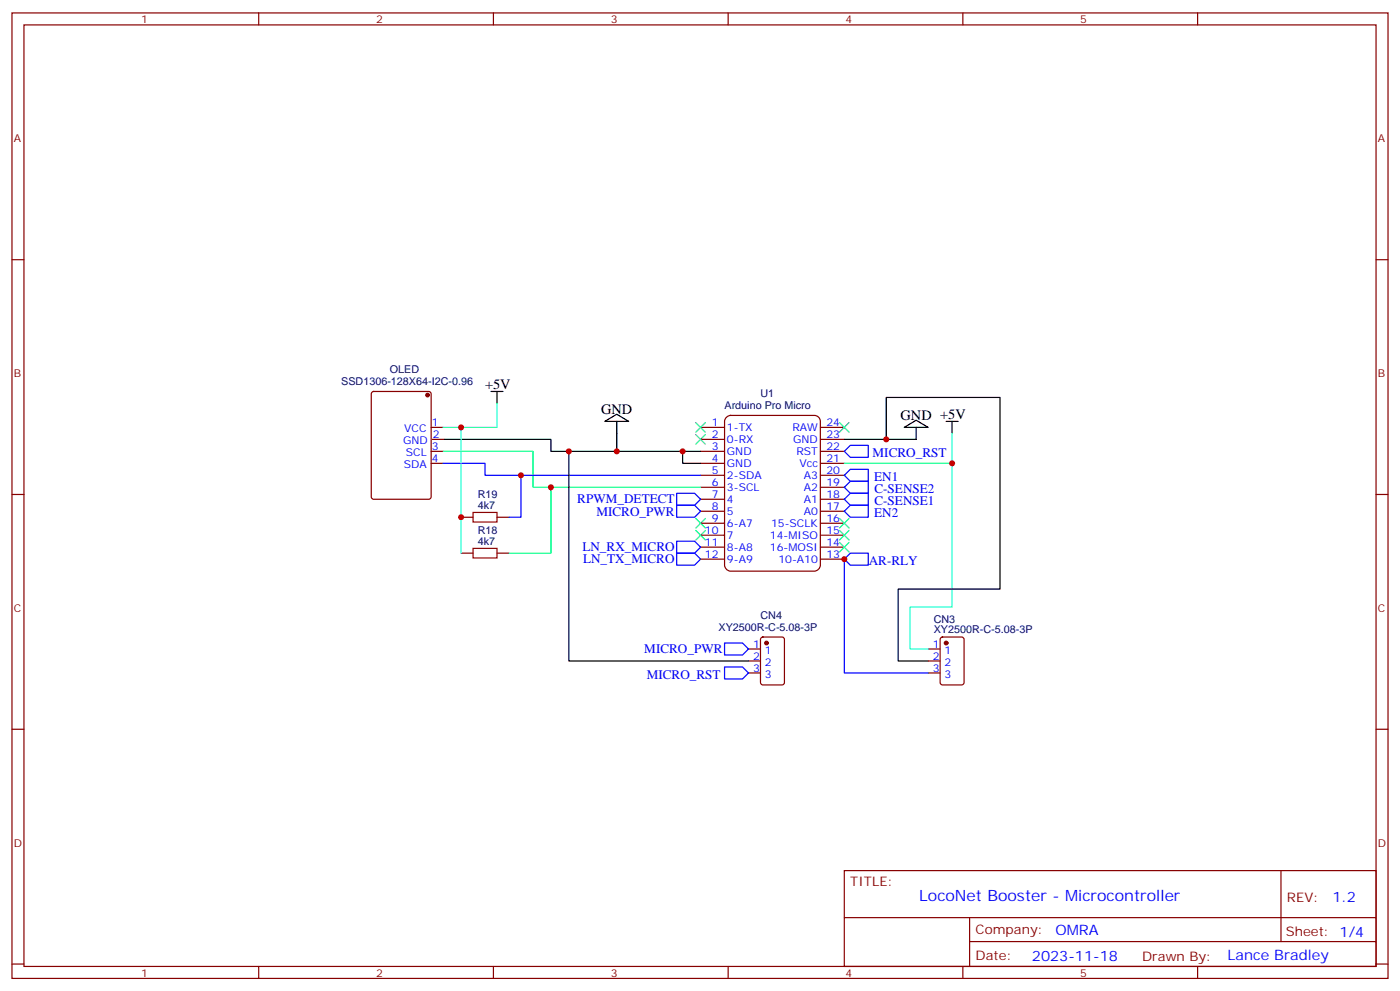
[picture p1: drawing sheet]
<svg xmlns="http://www.w3.org/2000/svg" width="412mm" height="292mm" viewBox="0 0 412 292" stroke-linecap="round" stroke-linejoin="round" font-family="sans-serif">
<g fill="none" stroke="#870000" stroke-width=".35">
<path d="M3.5 3.8h405.4v284.3h-405.4zM7.1 7.3h398.2v277.3h-398.2zM76.2 3.8v3.5M145.3 3.8v3.5M214.5 3.8v3.5M283.6 3.8v3.5M352.8 3.8v3.5M3.5 76.5h3.6M405.3 76.5h3.6M109.6 115.5l.5-.2h16.2l.6 .4 .1 30.6-.5 .7h-16.4l-.7-.4v-30.6zM127 125.9h3.5M127 132.9h3.5"/>
<path d="M127 136.5h3.5M127.4 129.4h3.5M206.4 125.9h7M206.4 129.4h7M206.4 132.9h7M206.4 136.5h7M206.4 140h7M214 122.9l1.2-.6h24.7a1.76 1.76 0 0 1 1.8 1.8v42.3a1.89 1.89 0 0 1-1.8 1.8h-24.7a1.89 1.89 0 0 1-1.8-1.8v-42.3zM241.7 125.9h7M241.7 129.4h7M241.7 132.9h7M241.7 136.5h7"/>
<path d="M241.7 140h7M3.5 145.6h3.6M135.8 152.3h3.5M146.4 152.3h3.5M206.4 143.5h7M206.4 147h7M206.4 150.6h7M206.4 154.1h7M206.4 157.6h7M241.7 143.5h7M241.7 147h7M241.7 150.6h7"/>
<path d="M241.7 154.1h7M241.7 157.6h7M405.3 145.6h3.6M135.8 162.9h3.5M146.4 162.9h3.5M206.4 161.1h7M206.4 164.7h7M241.7 161.1h7M241.7 164.7h7M220.5 191.1h3.5M220.5 194.7h3.5M220.5 198.2h3.5"/>
<path d="M224.2 187.8l.5-.2h5.7l.6 .4 .1 13-.5 .7h-5.9l-.6-.4-.1-13zM273.4 191.1h3.5M273.4 194.7h3.5M273.4 198.2h3.5M277.2 187.8l.4-.2h5.7l.6 .4 .1 13-.5 .7h-5.9l-.6-.4-.1-13zM3.5 214.8h3.6M405.3 214.8h3.6M248.7 256.4h156.6v28.2h-156.6zM377.3 256.4v20.9M248.7 270.2h156.5M285.6 277.3h119.6M285.6 270.2v14.2"/>
<path d="M3.5 283.9h3.6M76.2 284.6v3.5M145.3 284.6v3.5M214.5 284.6v3.5M283.6 284.6v3.5M352.8 284.6v3.5M405.3 283.9h3.6"/>
</g>
<g fill="#870000" stroke="#870000" stroke-width=".35">
<circle cx="125.9" cy="116.3" r=".53"/>
<circle cx="278.7" cy="189.4" r=".53"/>
<circle cx="225.8" cy="189.4" r=".53"/>
</g>
<g fill="none" stroke="#00f" stroke-width=".35">
<path d="M130.5 136.5h12.4v3.5h63.5M153.5 140v12.3h-3.6M250.5 138.2h5.3v3.5h-5.3l-1.8-1.7zM250.5 131.2h5.3v3.5h-5.3l-1.8-1.8zM199.3 159.4h5.3l1.8 1.7-1.8 1.8h-5.3zM199.3 145.3h5.3l1.8 1.7-1.8 1.8h-5.3zM199.3 148.8h5.3l1.8 1.8-1.8 1.7h-5.3zM250.5 141.7h5.3v3.6h-5.3l-1.8-1.8zM250.5 145.3h5.3v3.5h-5.3l-1.8-1.8zM250.5 148.8h5.3v3.5h-5.3l-1.8-1.7zM199.3 162.9h5.3l1.8 1.8-1.8 1.7h-5.3zM248.7 164.7v33.5h24.7"/>
<path d="M250.5 162.9h5.3v3.5h-5.3l-1.8-1.7zM213.4 189.4h5.3l1.8 1.7-1.8 1.8h-5.3zM213.4 196.4h5.3l1.8 1.8-1.8 1.8h-5.3z"/>
</g>
<path d="M144.6 115.3h3.6M146.4 115.3v3.5M130.9 129.4h31.4v3.5h44.1M167.6 132.9v61.8h52.9M178.2 124.1l3.5-2.1 3.5 2.1zM181.7 124.1v8.8M201.1 132.9v3.6h5.3M261.1 129.4v-12.3h33.5v56.4h-30v21.2h8.8M266.3 125.9l3.6-2.1 3.5 2.1zM269.9 125.9v3.5h-21.2M278.7 124.1h3.5M280.5 124.1v3.5" fill="none" stroke="#000" stroke-width=".35"/>
<path d="M130.5 132.9h26.5v10.6h49.4M162.3 143.5v19.4h-12.4" fill="none" stroke="#0f0" stroke-width=".35"/>
<path d="M146.4 118.8v7.1h-15.9M135.8 125.9v37M280.5 127.6v8.9h-31.8M280.5 136.5v42.3h-12.4v12.3h5.3" fill="none" stroke="#0ff" stroke-width=".35"/>
<path d="M139.3 150.9h7.1v2.8h-7.1zM139.3 161.5h7.1v2.8h-7.1z" fill="none" stroke="#a10000" stroke-width=".35"/>
<g fill="none" stroke="#3c3" stroke-width=".35">
<path d="M205 124.5l2.8 2.8M205 128l2.8 2.8M207.8 124.5l-2.8 2.8M207.8 128l-2.8 2.8M247.3 124.5l2.8 2.8M250.1 124.5l-2.8 2.8M205 152.7l2.8 2.8M205 156.2l2.8 2.8M207.8 152.7l-2.8 2.8M207.8 156.2l-2.8 2.8M247.3 159.7l2.8 2.9M247.3 156.2l2.8 2.8"/>
<path d="M247.3 152.7l2.8 2.8M250.1 159.7l-2.8 2.9M250.1 156.2l-2.8 2.8M250.1 152.7l-2.8 2.8"/>
</g>
<g fill="#c00">
<circle cx="181.7" cy="132.9" r=".88"/>
<circle cx="201.1" cy="132.9" r=".88"/>
<circle cx="153.5" cy="140" r=".88"/>
<circle cx="162.3" cy="143.5" r=".88"/>
<circle cx="135.8" cy="125.9" r=".88"/>
<circle cx="135.8" cy="152.3" r=".88"/>
<circle cx="280.5" cy="136.5" r=".88"/>
<circle cx="261.1" cy="129.4" r=".88"/>
<circle cx="248.7" cy="164.7" r=".88"/>
<circle cx="167.6" cy="132.9" r=".88"/>
</g>
<text font-size="4.6" fill="#00f" x="270.8" y="265.4">LocoNet Booster - Microcontroller</text>
<g font-size="4.2">
<text x="142.9" y="114.6">+5V</text>
<text x="177.1" y="122">GND</text>
<text x="265.3" y="123.8">GND +5V</text>
</g>
<g font-size="4.2" fill="#00f">
<text x="392.5" y="265.7">1.2</text>
<text x="310.9" y="275.2">OMRA</text>
<text x="304" y="283">2023-11-18</text>
<text x="361.6" y="282.9">Lance Bradley</text>
</g>
<g font-size="3.9" fill="#00f">
<text x="257" y="134.7">MICRO_RST</text>
<text x="257.5" y="141.7">EN1</text>
<text x="170.1" y="148.2">RPWM_DETECT</text>
<text x="257.6" y="145.3">C-SENSE2</text>
<text x="257.6" y="148.8">C-SENSE1</text>
<text x="175.7" y="151.8">MICRO_PWR</text>
<text x="257.5" y="152.3">EN2</text>
<text x="171.6" y="162.4">LN_RX_MICRO</text>
<text x="171.8" y="165.9">LN_TX_MICRO</text>
<text x="255.9" y="166.4">AR-RLY</text>
<text x="189.8" y="192.4">MICRO_PWR</text>
<text x="190.5" y="200">MICRO_RST</text>
</g>
<g font-size="3.9" fill="#800">
<text x="250.5" y="261">TITLE:</text>
<text x="379.1" y="265.7">REV:</text>
<text x="287.4" y="275.2">Company:</text>
<text x="378.7" y="275.8">Sheet: 1/4</text>
<text x="287.4" y="282.9">Date:</text>
<text x="336.4" y="282.9">Drawn By:</text>
</g>
<g font-size="3.2" fill="#800">
<text x="41.6" y="6.8">1</text>
<text x="110.8" y="6.8">2</text>
<text x="179.9" y="6.8">3</text>
<text x="249.1" y="6.8">4</text>
<text x="318.2" y="6.8">5</text>
<text x="4.1" y="41.9">A</text>
<text x="405.9" y="41.9">A</text>
<text x="4.1" y="111.1">B</text>
<text x="405.9" y="111.1">B</text>
<text x="4.1" y="180.2">C</text>
<text x="405.9" y="180.2">C</text>
<text x="4.1" y="249.3">D</text>
<text x="405.9" y="249.3">D</text>
<text x="41.6" y="287.6">1</text>
<text x="110.8" y="287.6">2</text>
<text x="179.9" y="287.6">3</text>
<text x="249.1" y="287.6">4</text>
<text x="318.2" y="287.6">5</text>
</g>
<g font-size="3.2" fill="#000080">
<text x="100.5" y="113.5">SSD1306-128X64-I2C-0.96</text>
<text x="114.8" y="110">OLED</text>
<text x="224" y="117.1">U1</text>
<text x="213.4" y="120.6">Arduino Pro Micro</text>
<text x="140.8" y="149.9">4k7</text>
<text x="140.8" y="146.7">R19</text>
<text x="140.8" y="160.4">4k7</text>
<text x="140.8" y="157.3">R18</text>
<text x="211.7" y="185.8">XY2500R-C-5.08-3P</text>
<text x="224" y="182.3">CN4</text>
<text x="275" y="183.3">CN3</text>
<text x="275" y="186.5">XY2500R-C-5.08-3P</text>
</g>
<g font-size="3.2" fill="#00f">
<text x="127.2" y="125.5">1</text>
<text x="209.6" y="125.5">1</text>
<text x="243.4" y="125.5">24</text>
<text x="118.8" y="130.8">GND</text>
<text x="119.1" y="127.3">VCC</text>
<text x="127.5" y="129">2</text>
<text x="209.6" y="129">2</text>
<text x="214.1" y="126.9">1-TX</text>
<text x="214.1" y="130.5">0-RX</text>
<text x="233.4" y="126.9">RAW</text>
<text x="233.7" y="130.5">GND</text>
<text x="243.4" y="129">23</text>
<text x="118.9" y="137.9">SDA</text>
<text x="119.5" y="134.3">SCL</text>
<text x="127.2" y="132.6">3</text>
<text x="127.2" y="136.1">4</text>
<text x="209.6" y="132.6">3</text>
<text x="209.6" y="136.1">4</text>
<text x="214.1" y="134">GND</text>
<text x="214.1" y="137.5">GND</text>
<text x="234.6" y="134">RST</text>
<text x="235.5" y="137.5">Vcc</text>
<text x="243.4" y="136.1">21</text>
<text x="243.4" y="132.6">22</text>
<text x="209.6" y="139.6">5</text>
<text x="209.6" y="143.2">6</text>
<text x="214.1" y="141">2-SDA</text>
<text x="236.8" y="141">A3</text>
<text x="243.4" y="143.2">19</text>
<text x="243.4" y="139.6">20</text>
<text x="209.6" y="146.7">7</text>
<text x="214.1" y="144.6">3-SCL</text>
<text x="214.1" y="148.1">4</text>
<text x="236.8" y="148.1">A1</text>
<text x="236.8" y="144.6">A2</text>
<text x="243.4" y="146.7">18</text>
<text x="209.6" y="150.2">8</text>
<text x="209.6" y="153.7">9</text>
<text x="214.1" y="151.6">5</text>
<text x="214.1" y="155.2">6-A7</text>
<text x="227.1" y="155.2">15-SCLK</text>
<text x="236.8" y="151.6">A0</text>
<text x="243.4" y="153.7">16</text>
<text x="243.4" y="150.2">17</text>
<text x="207.6" y="157.3">10</text>
<text x="207.6" y="160.8">11</text>
<text x="214.1" y="158.7">7</text>
<text x="226.8" y="158.7">14-MISO</text>
<text x="243.4" y="160.8">14</text>
<text x="243.4" y="157.3">15</text>
<text x="207.6" y="164.3">12</text>
<text x="214.1" y="162.2">8-A8</text>
<text x="214.1" y="165.7">9-A9</text>
<text x="226.8" y="162.2">16-MOSI</text>
<text x="229.3" y="165.7">10-A10</text>
<text x="243.4" y="164.3">13</text>
<text x="221.8" y="190.8">1</text>
<text x="274.7" y="190.8">1</text>
<text x="221.8" y="194.3">2</text>
<text x="221.8" y="197.8">3</text>
<text x="225.3" y="192.5">1</text>
<text x="225.3" y="196.1">2</text>
<text x="274.7" y="194.3">2</text>
<text x="274.7" y="197.8">3</text>
<text x="278.2" y="192.5">1</text>
<text x="278.2" y="196.1">2</text>
<text x="225.3" y="199.6">3</text>
<text x="278.2" y="199.6">3</text>
</g>
</svg>
